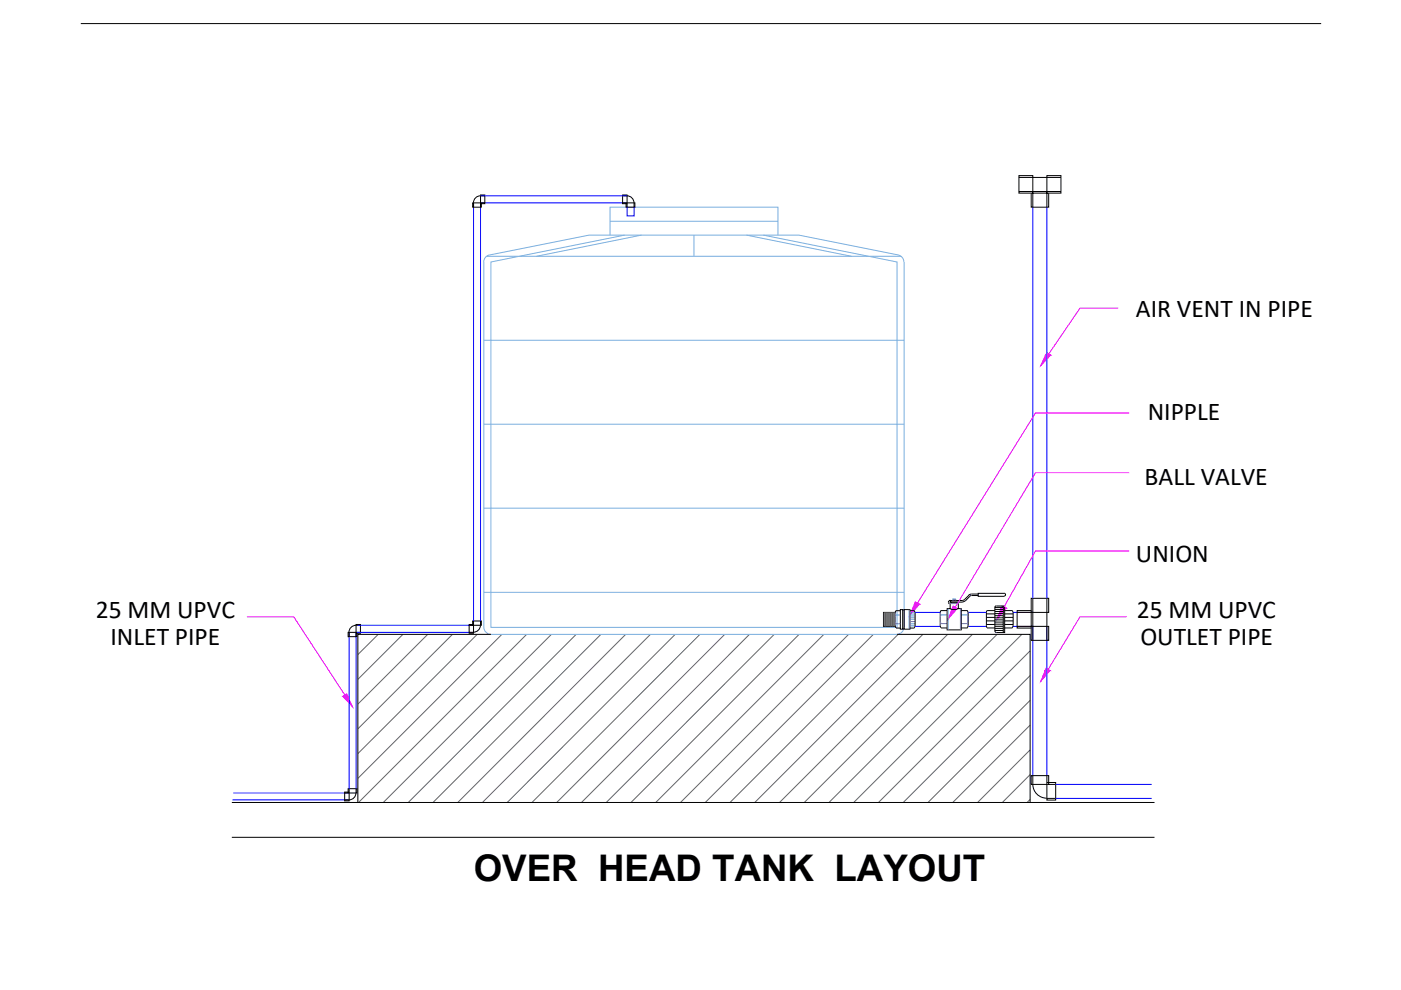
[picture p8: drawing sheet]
<svg xmlns="http://www.w3.org/2000/svg" width="297mm" height="210mm" viewBox="0 0 297 210" stroke-linecap="round" stroke-linejoin="round" font-family="sans-serif">
<!-- layer: PDF10_water supply -->
<g fill="#f0f" stroke="#f0f" stroke-width=".21">
<path d="M72.7 147.6l.8-.5 .3 .5zM72.7 147.6l2 2.2-.9-2.2z"/>
<path d="M221.8 141.7l.8 .5h-1zM221.6 142.2l-.9 2.2 1.9-2.2z"/>
<path d="M221.9 74.8l.9 .5h-1.1zM221.7 75.3l-1 2.2 2.1-2.2z"/>
<path d="M194.1 127.6l.8 .5h-1zM193.9 128.1l-1 2.3 2-2.3z"/>
<path d="M202.1 128.5l.9 .5h-1.1zM201.9 129l-.9 2.3 2-2.3z"/>
<path d="M212.4 128.4l.9 .5h-1zM212.3 128.9l-.9 2.4 1.9-2.4z"/>
</g>
<!-- layer: PDF10_0 -->
<g fill="none" stroke="#79aedf" stroke-width=".21">
<path d="M103.2 54.3h87.8M129.3 49.9v-6h35.6v6M129.3 46.9h35.6M132.4 49.9l-28.3 5.6v77.5h86.1v-77.5l-28.4-5.6M136 49.9l-22.3 4.4M147.1 49.9v4.4M158.3 49.9l22.2 4.4M190.5 54.1a1.47 1.47 0 0 1 1.1 1.4M190.5 54.1l-21.1-4.2h-44.5l-21.1 4.2a1.48 1.48 0 0 0-1.2 1.4v77.5M191.7 55.5v77.5M102.6 72.1h89.1M102.6 89.9h89.1"/>
<path d="M102.6 107.7h89.1M102.6 133a1.49 1.49 0 0 0 1.5 1.5M102.6 125.6h89.1M104.1 134.5h86.1M191.7 133a1.49 1.49 0 0 1-1.5 1.5"/>
</g>
<g fill="none" stroke="#636466" stroke-width=".21">
<path d="M80.2 134.5l-4.3 4.3M85.4 134.5l-9.5 9.5M90.7 134.5l-14.8 14.8M95.9 134.5l-20 20M101.2 134.5l-25.3 25.3M106.4 134.5l-30.5 30.5M111.7 134.5l-35.7 35.6M116.9 134.5l-35.6 35.6M122.2 134.5l-35.6 35.6M127.4 134.5l-35.6 35.6M132.7 134.5l-35.6 35.6M137.9 134.5l-35.6 35.6"/>
<path d="M143.2 134.5l-35.7 35.6M148.4 134.5l-35.6 35.6M153.7 134.5l-35.7 35.6M158.9 134.5l-35.6 35.6M164.2 134.5l-35.7 35.6M169.4 134.5l-35.6 35.6M174.7 134.5l-35.7 35.6M179.9 134.5l-35.6 35.6M185.2 134.5l-35.7 35.6M190.4 134.5l-35.6 35.6M195.7 134.5l-35.7 35.6M200.9 134.5l-35.6 35.6"/>
<path d="M206.2 134.5l-35.7 35.6M211.4 134.5l-35.6 35.6M216.6 134.5l-35.6 35.6M218.4 138l-32.1 32.1M218.4 143.2l-26.9 26.9M218.4 148.5l-21.6 21.6M218.4 153.7l-16.4 16.4M218.4 159l-11.1 11.1M218.4 164.2l-5.9 5.9M218.4 169.5l-.6 .6"/>
</g>
<g fill="none" stroke="#000" stroke-width=".21">
<path d="M216 37.6h8.9M100.4 43v.9M101.9 43.2h.9v-1.9h-.9v2.6M102.1 43v.9h-1.9v-.9h2.6M102.8 41.5a1.91 1.91 0 0 0-2.3 1l-.1 .5M132 43h2.6v.9h-1.9v-.9M132 41.5a1.91 1.91 0 0 1 2.3 1l.1 1.4M133 43.2h-1v-1.9h1v2.6M216 40.6h8.9M218.6 40.9v3h3.7v-3M219 43.9v-6.7h-3v3.7h8.9v-3.7h-2.9v6.7M74 134.1v.9"/>
<path d="M75.5 134.3h.9v-1.9h-.9v2.6M75.7 134.1v.9h-1.9v-.9h2.6M76.4 132.6a1.93 1.93 0 0 0-2.3 1l-.1 .5M99.5 132.6h2.6v-.9h-1.9v.9M99.5 134.1h.9M100.4 131.7v2.6h-.9v-1.9h.9M101.9 131.7a1.91 1.91 0 0 1-1.1 2.3h-.4M104.1 134.5h-28.2v35.6M190.2 134.5h28.2v35.6M215.7 129.8h6.6v-2.9h-3.7v8.9h3.7v-3h-6.6M218.6 129.5h-2.9v3.7h2.9M219 126.9v8.9"/>
<path d="M222 126.9v8.9M49.2 177.5h195.6M49.2 170.1h195.6M73.1 168.1h2.6v-.9h-1.9v.9M74 167.2v2.6h-.9v-1.9h.9M75.5 167.2a1.91 1.91 0 0 1-1 2.3l-1.4 .1M219 164.5v1.8M219 166.3a2.95 2.95 0 0 0 2.9 2.9M222 164.5v5.1h1.8v-3.7h-1.8M222 169.3h1.8M222.3 166.3v-1.8h-3.7v1.8h5.2"/>
</g>
<!-- layer: PDF10_M-vana-kuresel02 -->
<g fill="none" stroke="#000" stroke-width=".21">
<path d="M189.8 132.7l.2 .4 .9 .1M189.8 129.8h-2.5v3h2.5M190.9 129.3h.5v4.1h-.5zM190.9 129.5h-.9l-.2 .4M191.4 133.3h.3M191.4 129.3h.3M191.7 129.3h1.2v4.1h-1.2zM192.9 129.5h1M192.9 133.2h1M193.8 129.5l.2 .4M194 132.7l-.2 .4M194 129.9v2.8"/>
<path d="M199.5 133.1h1.3M200.8 129.5l-1.3-.1-.1 .2v3.1l.1 .4M201.1 127.7v.3M201.4 129l.7 .2 1-.2M201.5 127.7v.2M201.5 127.6l-.1 .1M201.5 127.3h-.2l-.2 .4M201.7 127.9v-.2h1.3v.2M203.2 127.9v1.1h.6v4.5h-3v-4.5h.7v-1M203.8 133.1h1.3M203.8 129.5h1.3M204.7 127.4l-.7 .2"/>
<path d="M205.1 129.4l.1 .5M205.2 132.6l-.1 .5M205.3 129.9v2.8M205.4 126.2l-1.2 1.1h-2.7v.4h2.6M206 126.3l-.4 .1-.9 1M206 125.9l-.6 .3M206 126.3h1.4M206 125.9h1.4M209.1 132.4h1.8M209.1 131.6h1.8M209.1 130.9h1.8M209.1 130.2h1.8"/>
<path d="M209.3 133.1h1.6M210.9 129.5l-1.6-.1-.1 .2-.1 3.1 .2 .4M210.9 132.8h1.8M210.9 133.2h1.8M210.9 133.7h1.8M210.9 132.3h1.8M210.9 131.9h1.8M210.9 131.4h1.8M210.9 131h1.8M210.9 130.5h1.8M210.9 130.1h1.8M210.9 129.7h1.8"/>
<path d="M210.9 129.2h1.8M210.9 133.8l.4 .3M211.2 128.4l-.3 .4M211.3 128.5h1.7v5.6h-1.7M212.7 128.8h-1.8v5M212.7 128.5v5.6M212.9 126.4l.3-.2-.1-.4h-5.7v.6h5.5M213 133.1h1.7M213 129.5h1.7M213 132.4h1.8M213 131.6h1.8M213 130.9h1.8"/>
<path d="M213 130.2h1.8M214.6 129.4l.2 .5M214.8 132.6l-.2 .5M214.8 129.9v2.8"/>
</g>
<g fill="none" stroke="#636466" stroke-width=".21">
<path d="M187.5 129.8v3M187.6 129.8v3M187.8 129.8v3M187.9 129.8v3M188.1 129.8v3M188.2 129.8v3M188.3 129.8v3M188.5 129.8v3M188.6 129.8v3M188.8 129.8v3M188.9 129.8v3M189.1 129.8v3"/>
<path d="M189.2 129.8v3M189.4 129.8v3M189.5 129.8v3M189.7 129.8v3M189.8 129.9v2.8"/>
</g>
<g fill="none" stroke="#5b8ab8" stroke-width=".21">
<path d="M189.8 129.9l.2 .5M189.9 130.4l-.1 .7 .1 1.1-.1 .5M190 130.4h.9M190 132.3h.9M192.8 129.3v4.1M192.9 130.4h1.1M192.9 132.3h1.1M192.9 132.7h1.1M192.9 131.8h1.1M192.9 129.9h1.1M192.9 130.8h1.1M192.9 131.3h1.1"/>
<path d="M199.4 129.9l.1 .4M199.5 130.4l-.2 .7 .2 1.1M199.5 132.2l-.2 .4M199.5 130.4h1.3M199.5 132.2h1.3M201 129v4.5M201.1 128h2.1M201.1 127.9h2.1M201.9 127l.5 .1M202 127.1v.2M202.1 127.1h.5M202.1 127.1v.2"/>
<path d="M202.5 127.3v-.3l.2 .3M203.6 129v4.5M203.8 130.4h1.3M203.8 132.2h1.3M205.2 129.9l-.1 2.3 .1 .4"/>
</g>
<!-- layer: PDF10_0 -->
<g fill="none" stroke="#00f" stroke-width=".21">
<path d="M100.4 43v88.7M101.9 41.5h31.1M133 43h-31.1v88.7M133 43.9v1.9h1.4v-1.9M219 43.9v83M222 43.9v83M74 134.1v33.1M75.5 134.1v33.1M75.7 134.1h24.7M75.9 132.6h24.5M194 132.8h5.4M194 129.8h5.4"/>
<path d="M205.3 132.8h3.8M205.3 129.8h3.8M214.8 132.8h4.4M214.8 129.8h4.2M219 132.8v31.7M222 132.8v31.7M49.3 169.6h24.7M49.5 168.1h24.5M223.8 169.3h20.4M223.8 166.3h20.4"/>
</g>
<!-- layer: PDF10_water supply -->
<path d="M237.1 65.3h-8.1l-6.7 9.8M239.4 87.6h-19.9l-25 40.3M239.4 116.8h-19.9l-6.6 11.9M239.4 100.2h-19.9l-17 28.5M52.4 130.8h9.9l10.8 16.6M238.9 130.8h-9.9l-6.8 11.1" fill="none" stroke="#f0f" stroke-width=".21"/>
<!-- layer: 0 -->
<path d="M17.1 5h263" fill="none" stroke="#000" stroke-width=".21"/>
<text font-size="7.8" x="100.4" y="186.8">OVER HEAD TANK LAYOUT</text>
<g font-size="5.4">
<text x="240.8" y="67.1">AIR VENT IN PIPE</text>
<text x="243.3" y="89.1">NIPPLE</text>
<text x="242.7" y="102.9">BALL VALVE</text>
<text x="240.8" y="119.2">UNION</text>
<text x="20.3" y="131">25 MM UPVC</text>
<text x="241" y="131">25 MM UPVC</text>
<text x="23.4" y="136.8">INLET PIPE</text>
<text x="241.8" y="136.8">OUTLET PIPE</text>
</g>
</svg>
